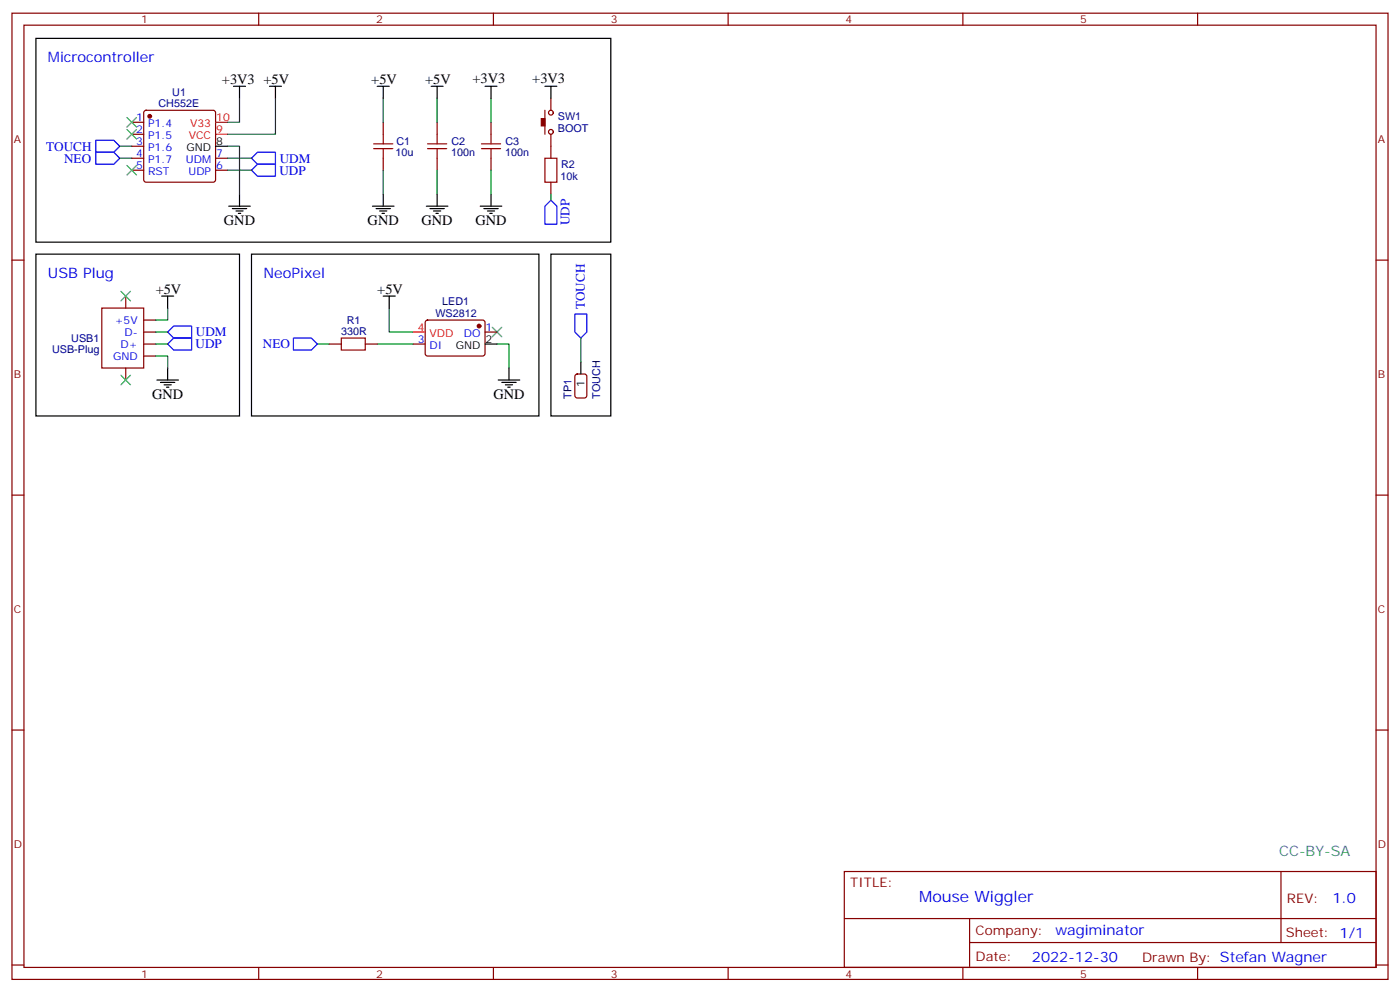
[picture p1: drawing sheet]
<svg xmlns="http://www.w3.org/2000/svg" width="412mm" height="292mm" viewBox="0 0 412 292" stroke-linecap="round" stroke-linejoin="round" font-family="sans-serif">
<g fill="none" stroke="#870000" stroke-width=".35">
<path d="M3.5 3.9h405.4v284.3h-405.4zM7.1 7.4h398.2v277.3h-398.2zM76.2 3.9v3.5M145.3 3.9v3.5M214.5 3.9v3.5M283.6 3.9v3.5M352.8 3.9v3.5M38.8 36h3.5M38.8 39.5h3.5M42.6 32.7l.4-.2h19.8l.5 .2 .2 .5v19.7l-.2 .5-.5 .2h-19.8l-.5-.2-.2-.5v-19.7zM112.9 36v3.5M128.8 36v3.5"/>
<path d="M144.6 36v3.5M160.5 32.5v7M162.3 28.9v3.6M162.3 39.5v7.1M38.8 43h3.5M38.8 46.6h3.5M38.8 50.1h3.5M63.5 46.6h3.5M63.5 50.1h3.5M112.9 46.6v3.5M128.8 46.6v3.5M144.6 46.6v3.5"/>
<path d="M162.3 53.6v3.6M3.5 76.6h3.6M405.3 76.6h3.6M3.5 145.7h3.6M405.3 145.7h3.6M3.5 214.8h3.6M405.3 214.8h3.6M248.7 256.5h156.6v28.2h-156.6zM377.3 256.5v20.9M248.7 270.3h156.5M285.6 277.4h119.6M285.6 270.3v14.1"/>
<path d="M3.5 284h3.6M76.2 284.7v3.5M145.3 284.7v3.5M214.5 284.7v3.5M283.6 284.7v3.5M352.8 284.7v3.5M405.3 284h3.6"/>
<circle cx="162.3" cy="33.2" r=".71"/>
<circle cx="162.3" cy="38.8" r=".71"/>
</g>
<g fill="#870000" stroke="#870000" stroke-width=".35">
<path d="M159.5 34.9h1v2.1h-1z"/>
<circle cx="44.1" cy="34.2" r=".53"/>
</g>
<g fill="none" stroke="#000" stroke-width=".35">
<path d="M10.6 11.3h169.3v60h-169.3zM68.8 25.4h3.5M70.6 25.4v3.5M142.9 25.4h3.5M144.6 25.4v3.5M160.5 25.4h3.5M162.3 25.4v3.5M63.5 43h3.5M70.6 57.2v3.5M112.9 57.2v3.5M128.8 57.2v3.5M144.6 57.2v3.5"/>
<path d="M67.4 60.7h6.3M68.4 61.4h4.3M69.5 62.1h2.1M70.2 62.8h.7M109.7 60.7h6.4M110.8 61.4h4.2M111.8 62.1h2.1M112.5 62.8h.7M125.6 60.7h6.3M126.6 61.4h4.3M127.7 62.1h2.1M128.4 62.8h.7"/>
<path d="M141.5 60.7h6.3M142.5 61.4h4.3M143.6 62.1h2.1M144.3 62.8h.7"/>
</g>
<path d="M63.5 39.5h3.5M63.5 36h3.5" fill="none" stroke="#f00" stroke-width=".35"/>
<path d="M70.6 28.9v7.1h-3.6M112.9 28.9v7.1M128.8 28.9v7.1M144.6 28.9v7.1M67 46.6h7.1M67 50.1h7.1M112.9 50.1v7.1M128.8 50.1v7.1M144.6 50.1v7.1M162.3 57.2v1.7" fill="none" stroke="#008700" stroke-width=".35"/>
<path d="M28.2 44.8h5.3l1.8 1.8-1.8 1.7h-5.3zM74.1 46.6l1.7-1.8h5.3v3.5h-5.3zM74.1 50.1l1.7-1.8h5.3v3.6h-5.3zM160.5 60.7l1.8-1.8 1.7 1.8v5.3h-3.5z" fill="none" stroke="#00f" stroke-width=".35"/>
<path d="M37.4 38.1l2.8 2.8M40.2 38.1l-2.8 2.8M37.4 48.7l2.8 2.8M40.2 48.7l-2.8 2.8" fill="none" stroke="#3c3" stroke-width=".35"/>
<g fill="none" stroke="#a10000" stroke-width=".35">
<path d="M112.9 39.5v2.8M128.8 39.5v2.8M144.6 39.5v2.8M110.1 43.7h5.6M110.1 42.3h5.6M112.9 43.7v2.9M125.9 43.7h5.7M125.9 42.3h5.7M128.8 43.7v2.9M141.8 43.7h5.7M141.8 42.3h5.7M144.6 43.7v2.9"/>
<path d="M160.5 46.6h3.5v7h-3.5z"/>
</g>
<path d="M30 90.7h12.3v17.6h-12.3z" fill="#fff" stroke="#870000" stroke-width=".35"/>
<path d="M37 87.1v3.6M42.3 94.2h3.6M42.3 97.7h3.6M125.5 94.4l.4-.2h16.5l.5 .7-.1 9.4-.6 .5-16.5-.1-.5-.6v-9.2zM142.9 97.7h3.5M37 108.3v3.5M42.3 101.2h3.6M42.3 104.8h3.6M97 101.2h3.5M107.6 101.2h3.5M121.7 101.2h3.5M169.6 110.3l.4-.2h2.2l.6 .4 .1 5.9-.5 .7h-2.4l-.6-.4-.1-5.9z" fill="none" stroke="#870000" stroke-width=".35"/>
<path d="M37.4 34.6l2.8 2.8M40.2 34.6l-2.8 2.8M35.6 85.7l2.9 2.8M38.5 85.7l-2.9 2.8M145 96.3l2.8 2.8M147.8 96.3l-2.8 2.8M35.6 110.4l2.9 2.8M38.5 110.4l-2.9 2.8" fill="none" stroke="#3c3" stroke-width=".35"/>
<g fill="none" stroke="#000" stroke-width=".35">
<path d="M79.4 25.4h3.5M81.1 25.4v3.5M111.1 25.4h3.6M112.9 25.4v3.5M127 25.4h3.5M128.8 25.4v3.5M10.6 74.8h60v47.6h-60zM74.1 74.8h84.6v47.6h-84.6zM162.3 74.8h17.6v47.6h-17.6zM47.6 87.1h3.6M49.4 87.1v3.6M112.9 87.1h3.5"/>
<path d="M114.7 87.1v3.6M46.2 111.8h6.4M47.3 112.5h4.2M48.3 113.2h2.1M49 113.9h.7M49.4 108.3v3.5M142.9 101.2h3.5M146.8 111.8h6.3M147.8 112.5h4.2M148.9 113.2h2.1M149.6 113.9h.7M149.9 108.3v3.5"/>
<path d="M171.1 106.5v3.6"/>
</g>
<path d="M28.2 41.3h5.3l1.8 1.7-1.8 1.8h-5.3zM49.4 97.7l1.8-1.7h5.2v3.5h-5.2zM86.4 99.5h5.3l1.8 1.7-1.8 1.8h-5.3zM169.3 92.4h3.6v5.3l-1.8 1.8-1.8-1.8zM49.4 101.2l1.8-1.7h5.2v3.5h-5.2z" fill="none" stroke="#00f" stroke-width=".35"/>
<g fill="none" stroke="#008700" stroke-width=".35">
<path d="M81.1 28.9v10.6h-14.1M35.3 43h3.5M35.3 46.6h3.5M67 43h3.6v14.2M45.9 97.7h3.5M49.4 90.7v3.5h-3.5M114.7 90.7v7h7M171.1 99.5v7M45.9 104.8h3.5v3.5M45.9 101.2h3.5M93.5 101.2h3.5M111.1 101.2h10.6"/>
<path d="M146.4 101.2h3.5v7.1"/>
</g>
<path d="M100.5 99.5h7.1v3.5h-7.1z" fill="none" stroke="#a10000" stroke-width=".35"/>
<circle cx="141.1" cy="96" r=".53" fill="#870000" stroke="#870000" stroke-width=".35"/>
<path d="M121.7 97.7h3.5" fill="none" stroke="#f00" stroke-width=".35"/>
<text font-size="4.6" fill="#00f" x="270.8" y="265.5">Mouse Wiggler</text>
<g font-size="4.2" fill="#00f">
<text x="14.1" y="18.3">Microcontroller</text>
<text x="14.1" y="81.8">USB Plug</text>
<text x="77.6" y="81.8">NeoPixel</text>
<text x="392.5" y="265.7">1.0</text>
<text x="310.9" y="275.3">wagiminator</text>
<text x="304" y="283.1">2022-12-30</text>
</g>
<g font-size="4.2">
<text x="65.4" y="24.7">+3V3 +5V</text>
<text x="109.4" y="24.7">+5V</text>
<text x="125.2" y="24.7">+5V</text>
<text x="139.2" y="24.4">+3V3</text>
<text x="156.8" y="24.4">+3V3</text>
<text x="66" y="66.3">GND</text>
<text x="108.3" y="66.3">GND</text>
<text x="124.2" y="66.3">GND</text>
<text x="140.1" y="66.3">GND</text>
<text x="45.9" y="86.4">+5V</text>
<text x="111.1" y="86.4">+5V</text>
<text x="44.8" y="117.5">GND</text>
<text x="145.3" y="117.5">GND</text>
</g>
<text font-size="4.2" fill="#0099b0" x="376.8" y="251.9">CC-BY-SA</text>
<g font-size="3.9" fill="#00f">
<text x="13.6" y="44.3">TOUCH</text>
<text x="18.9" y="47.8">NEO</text>
<text x="82.4" y="47.8">UDM</text>
<text x="82.3" y="51.4">UDP</text>
<text x="167.8" y="66.2" transform="rotate(-90 167.8 66.2)">UDP</text>
<text x="172.3" y="91" transform="rotate(-90 172.3 91)">TOUCH</text>
<text x="57.7" y="99">UDM</text>
<text x="57.6" y="102.5">UDP</text>
<text x="77.5" y="102.5">NEO</text>
</g>
<g font-size="3.9" fill="#800">
<text x="250.5" y="261.1">TITLE:</text>
<text x="379.1" y="265.7">REV:</text>
<text x="287.4" y="275.3">Company:</text>
<text x="378.7" y="275.9">Sheet: 1/1</text>
<text x="287.4" y="282.9">Date:</text>
<text x="336.4" y="283">Drawn By: Stefan Wagner</text>
</g>
<g font-size="3.2" fill="#800">
<text x="41.6" y="6.9">1</text>
<text x="110.8" y="6.9">2</text>
<text x="179.9" y="6.9">3</text>
<text x="249.1" y="6.9">4</text>
<text x="318.2" y="6.9">5</text>
<text x="4.1" y="42">A</text>
<text x="405.9" y="42">A</text>
<text x="4.1" y="111.1">B</text>
<text x="405.9" y="111.1">B</text>
<text x="4.1" y="180.3">C</text>
<text x="405.9" y="180.3">C</text>
<text x="4.1" y="249.4">D</text>
<text x="405.9" y="249.4">D</text>
<text x="41.6" y="287.7">1</text>
<text x="110.8" y="287.7">2</text>
<text x="179.9" y="287.7">3</text>
<text x="249.1" y="287.7">4</text>
<text x="318.2" y="287.7">5</text>
</g>
<g font-size="3.2" fill="#000080">
<text x="50.7" y="28.1">U1</text>
<text x="46.7" y="31.5">CH552E</text>
<text x="164.4" y="35.4">SW1</text>
<text x="164.3" y="38.9">BOOT</text>
<text x="116.5" y="45.9">10u</text>
<text x="116.8" y="42.8">C1</text>
<text x="132.9" y="46">100n</text>
<text x="133" y="42.8">C2</text>
<text x="148.8" y="46">100n</text>
<text x="148.9" y="42.8">C3</text>
<text x="165.1" y="53">10k</text>
<text x="165.3" y="49.5">R2</text>
<text x="130.3" y="89.8">LED1</text>
<text x="102.2" y="95.2">R1</text>
<text x="128.2" y="93.2">WS2812</text>
<text x="21" y="100.6">USB1</text>
<text x="100.5" y="98.5">330R</text>
<text x="15.3" y="103.8">USB-Plug</text>
<text x="168.4" y="117.3" transform="rotate(-90 168.4 117.3)">TP1</text>
<text x="176.8" y="117.3" transform="rotate(-90 176.8 117.3)">TOUCH</text>
</g>
<g font-size="3.2" fill="#00f">
<text x="40.1" y="35.6">1</text>
<text x="40.1" y="39.2">2</text>
<text x="43.6" y="37.4">P1.4</text>
<text x="43.6" y="40.9">P1.5</text>
<text x="40.1" y="42.7">3</text>
<text x="40.1" y="46.2">4</text>
<text x="43.6" y="44.4">P1.6</text>
<text x="43.6" y="48">P1.7</text>
<text x="54.8" y="48">UDM</text>
<text x="63.7" y="46.2">7</text>
<text x="40.1" y="49.7">5</text>
<text x="43.6" y="51.5">RST</text>
<text x="55.5" y="51.5">UDP</text>
<text x="63.7" y="49.7">6</text>
<text x="33.8" y="95.2">+5V</text>
<text x="36.7" y="98.8">D-</text>
<text x="123" y="100.9">3</text>
<text x="136.6" y="99.1">DO</text>
<text x="143.1" y="97.4">1</text>
<text x="33.3" y="105.8">GND</text>
<text x="35.5" y="102.3">D+</text>
<text x="126.5" y="102.7">DI</text>
</g>
<g font-size="3.2" fill="#f00">
<text x="63.7" y="35.6">10</text>
<text x="55.6" y="40.9">VCC</text>
<text x="56" y="37.4">V33</text>
<text x="63.7" y="39.2">9</text>
<text x="123" y="97.4">4</text>
<text x="126.5" y="99.1">VDD</text>
</g>
<g font-size="3.2">
<text x="54.9" y="44.4">GND</text>
<text x="63.7" y="42.7">8</text>
<text x="143.1" y="100.9">2</text>
<text x="134.3" y="102.7">GND</text>
<text x="172.2" y="113.8" transform="rotate(-90 172.2 113.8)">1</text>
</g>
</svg>
